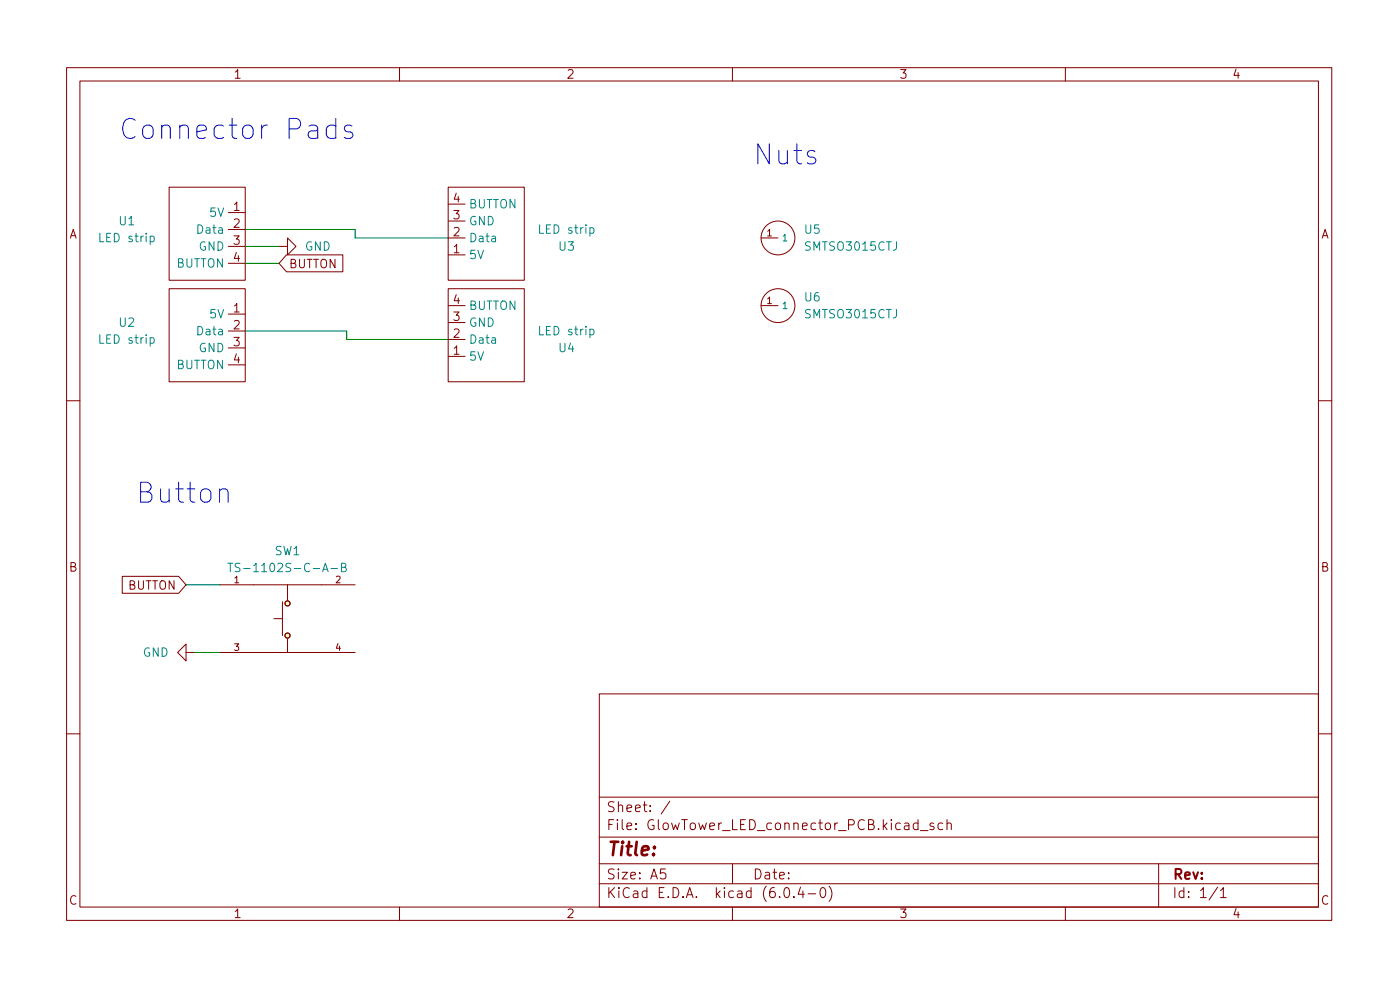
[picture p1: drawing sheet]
<svg xmlns="http://www.w3.org/2000/svg" width="210mm" height="148mm" viewBox="0 0 210 148" stroke-linecap="round" stroke-linejoin="round" font-family="sans-serif">
<g fill="none" stroke="#840000" stroke-width=".15">
<path d="M10 10.2h190v128h-190zM12 12.2h186v124h-186zM60 10.2v2M110 10.2v2M160 10.2v2M25.4 28.1h11.4v14h-11.4zM34.3 31.9h2.5M34.3 34.5h2.5M34.3 37h2.5M34.3 39.5h2.5M41.9 37h1.3v-1.3l1.2 1.3-1.2 1.3v-1.3M43 38.3h8.5v2.5h-8.5l-1.1-1.3z"/>
<path d="M67.3 28.1h11.4v14h-11.4zM67.3 38.3h2.5M67.3 35.7h2.5M67.3 33.2h2.5M67.3 30.6h2.5M114.3 35.7h2.5M25.4 43.3h11.4v14h-11.4zM34.3 47.2h2.5M34.3 49.7h2.5M34.3 52.2h2.5M34.3 54.8h2.5M67.3 43.3h11.4v14h-11.4z"/>
<path d="M67.3 45.9h2.5M67.3 53.5h2.5M67.3 51h2.5M67.3 48.4h2.5M114.3 45.9h2.5M10 60.2h2M198 60.2h2M18.4 86.5h8.4l1.1 1.3-1.1 1.3h-8.4zM27.9 98v-1.3l-1.2 1.3 1.2 1.2v-1.2h1.3M33 98h20.3M33 87.8h20.3M41.1 92.9h1.3"/>
<path d="M42.4 90.3v5.1M43.2 87.8v2.3M43.2 95.9v2.1M10 110.2h2M90 104.2h108v32h-108zM90 119.7h108M198 110.2h2M60 136.2v2M90 132.7h108M90 129.7h108M90 125.7h108M99.9 130.4h-.7v.8l.2-.2 .5 .1 .1 .2-.1 .5-.2 .1h-.3l-.2-.1"/>
<path d="M100.6 120.3l-1.3 1.9M110 136.2v2M110 129.7v3M117.9 133.3l.3-.1a.94 .94 0 0 1 0 1.5h-.1a1 1 0 0 1-.2-1.4zM119.2 134.6v.1M120.2 133.2l-.3 1h.9M120.6 133.7v1M121.4 134.2h1.1M123.4 133.3l.3-.1a.94 .94 0 0 1 0 1.5h-.2a1 1 0 0 1-.1-1.4zM124.5 133a1.72 1.72 0 0 1 0 2.3M137.9 123.6l-.5-.1-.2 .3v.5l.1 .2h.6M137.9 123v1.5"/>
<path d="M138.2 124.7h1.2M140.2 123.6l-.3-.1-.2 .3v.2l.5 .1v.4h-.5M141.6 123.6l-.4-.1-.3 .3v.5l.1 .2h.6M142.2 123.7a.37 .37 0 0 1 .7 .1v.7M142.2 123v1.5M160 136.2v2M174 129.7v6.5M182.9 133.2l-1.3 1.9M183.3 133.7l.4-.5v1.5M183.3 134.7h.9"/>
<circle cx="116.8" cy="35.7" r="2.54"/>
<circle cx="116.8" cy="45.9" r="2.54"/>
<circle cx="43.2" cy="95.4" r=".38"/>
<circle cx="43.2" cy="90.6" r=".38"/>
</g>
<path d="M22.6 35.5l.3-.1 .3 .3v.4l-.2 .1h-.4M88.6 34.2h.4l.2 .2v.4l-.1 .2h-.5M22.6 50.7h.3l.3 .2v.4l-.2 .2h-.4M88.6 49.5l.4-.1 .2 .3v.3l-.1 .2h-.5M34.2 84.6h.8M34.6 84.6v1.2M36 84.6h-.4l-.2 .1v.3l.5 .3 .1 .3-.2 .2h-.5M49.7 85.3h1M51.3 85.2l.5-.1 .1-.2-.1-.3h-.5v1.2h.5l.2-.2a.33 .33 0 0 0-.3-.4" fill="none" stroke="#008484" stroke-width=".15"/>
<g fill="#ffffc2" stroke="#ffffc2" stroke-width=".15">
<circle cx="43.2" cy="95.4" r=".38"/>
<circle cx="43.2" cy="90.6" r=".38"/>
</g>
<path d="M50.4 18.9l-.3-.1h-.5l-.5 .3-.1 .3v.8l.3 .4 .3 .2h.5l.3-.2M50.4 17.8v3M52.9 18.9l-.3-.1h-.5l-.2 .1-.2 .3 .2 .4 1 .3 .1 .3-.1 .4-.3 .2h-.6l-.3-.2M33 73.7a.74 .74 0 0 1 1.3 .1v1.6" fill="none" stroke="#0000c2" stroke-width=".15"/>
<path d="M36.8 34.5h16.5v1.2h14M36.8 39.5h5.1M36.8 37h5.1M36.8 49.7h15.3v1.3h15.2M27.9 87.8h5.1M29.2 98h3.8" fill="none" stroke="#008400" stroke-width=".15"/>
<g font-size="4.2" fill="#0000c2">
<text x="17.8" y="20.9">Connector Pads</text>
<text x="113" y="24.7">Nuts</text>
<text x="20.3" y="75.5">Button</text>
</g>
<text font-size="2.8" fill="#840000" x="91" y="128.5">Title:</text>
<g font-size="2.1" fill="#840000">
<text x="91" y="124.6">File: GlowTower_LED_connector_PCB.kicad_sch</text>
<text x="91" y="121.9">Sheet: /</text>
<text x="91" y="134.8">KiCad E.D.A. kicad (6.0.4-0)</text>
<text x="91" y="132">Size: A5</text>
<text x="113" y="132">Date:</text>
<text x="176" y="132">Rev:</text>
<text x="176" y="134.8">Id: 1/1</text>
</g>
<g font-size="1.8" fill="#840000">
<text x="35" y="11.8">1</text>
<text x="85" y="11.8">2</text>
<text x="135" y="11.8">3</text>
<text x="185" y="11.8">4</text>
<text x="10.3" y="35.8">A</text>
<text x="35.1" y="31.7">1</text>
<text x="35.1" y="34.2">2</text>
<text x="68.1" y="35.5">2</text>
<text x="68.1" y="32.9">3</text>
<text x="68.1" y="30.4">4</text>
<text x="198.4" y="35.8">A</text>
<text x="35.1" y="36.7">3</text>
<text x="35.1" y="39.3">4</text>
<text x="43.3" y="40.3">BUTTON</text>
<text x="68.1" y="38">1</text>
<text x="35.1" y="46.9">1</text>
<text x="68.1" y="45.6">4</text>
<text x="35.1" y="49.4">2</text>
<text x="35.1" y="52">3</text>
<text x="68.1" y="53.2">1</text>
<text x="68.1" y="50.7">2</text>
<text x="68.1" y="48.2">3</text>
<text x="35.1" y="54.5">4</text>
<text x="10.3" y="85.8">B</text>
<text x="19.1" y="88.5">BUTTON</text>
<text x="198.4" y="85.8">B</text>
<text x="10.3" y="135.8">C</text>
<text x="35" y="137.8">1</text>
<text x="85" y="137.8">2</text>
<text x="135" y="137.8">3</text>
<text x="185" y="137.8">4</text>
<text x="198.4" y="135.8">C</text>
</g>
<g font-size="1.8" fill="#008484">
<text x="17.9" y="33.8">U1</text>
<text x="29.9" y="35.1">Data</text>
<text x="31.6" y="32.5">5V</text>
<text x="70.4" y="33.8">GND</text>
<text x="70.4" y="31.3">BUTTON</text>
<text x="81.2" y="35.1">LED strip</text>
<text x="120.9" y="35.1">U5</text>
<text x="15.1" y="36.4">LED strip</text>
<text x="26.4" y="40.2">BUTTON</text>
<text x="29.9" y="37.6">GND</text>
<text x="45.8" y="37.6">GND</text>
<text x="70.4" y="38.9">5V</text>
<text x="70.4" y="36.4">Data</text>
<text x="84" y="37.6">U3</text>
<text x="121.1" y="37.6">SMTSO3015CTJ</text>
<text x="31.6" y="47.8">5V</text>
<text x="70.4" y="46.5">BUTTON</text>
<text x="120.9" y="45.2">U6</text>
<text x="121.1" y="47.8">SMTSO3015CTJ</text>
<text x="15.1" y="51.6">LED strip</text>
<text x="17.9" y="49.1">U2</text>
<text x="29.9" y="52.9">GND</text>
<text x="29.9" y="50.3">Data</text>
<text x="70.4" y="51.6">Data</text>
<text x="70.4" y="49.1">GND</text>
<text x="81.2" y="50.3">LED strip</text>
<text x="84" y="52.9">U4</text>
<text x="26.4" y="55.4">BUTTON</text>
<text x="70.4" y="54.1">5V</text>
<text x="41.3" y="83.3">SW1</text>
<text x="36.4" y="85.9">TS-1102S-C-A-B</text>
<text x="21.4" y="98.6">GND</text>
</g>
<g font-size="1.4" fill="#840000">
<text x="115.2" y="35.5">1</text>
<text x="115.2" y="45.6">1</text>
<text x="35.2" y="87.5">1</text>
<text x="50.4" y="87.5">2</text>
<text x="35.2" y="97.7">3</text>
<text x="50.4" y="97.7">4</text>
</g>
<g font-size="1.4" fill="#008484">
<text x="117.3" y="36.2">1</text>
<text x="117.3" y="46.4">1</text>
</g>
</svg>
